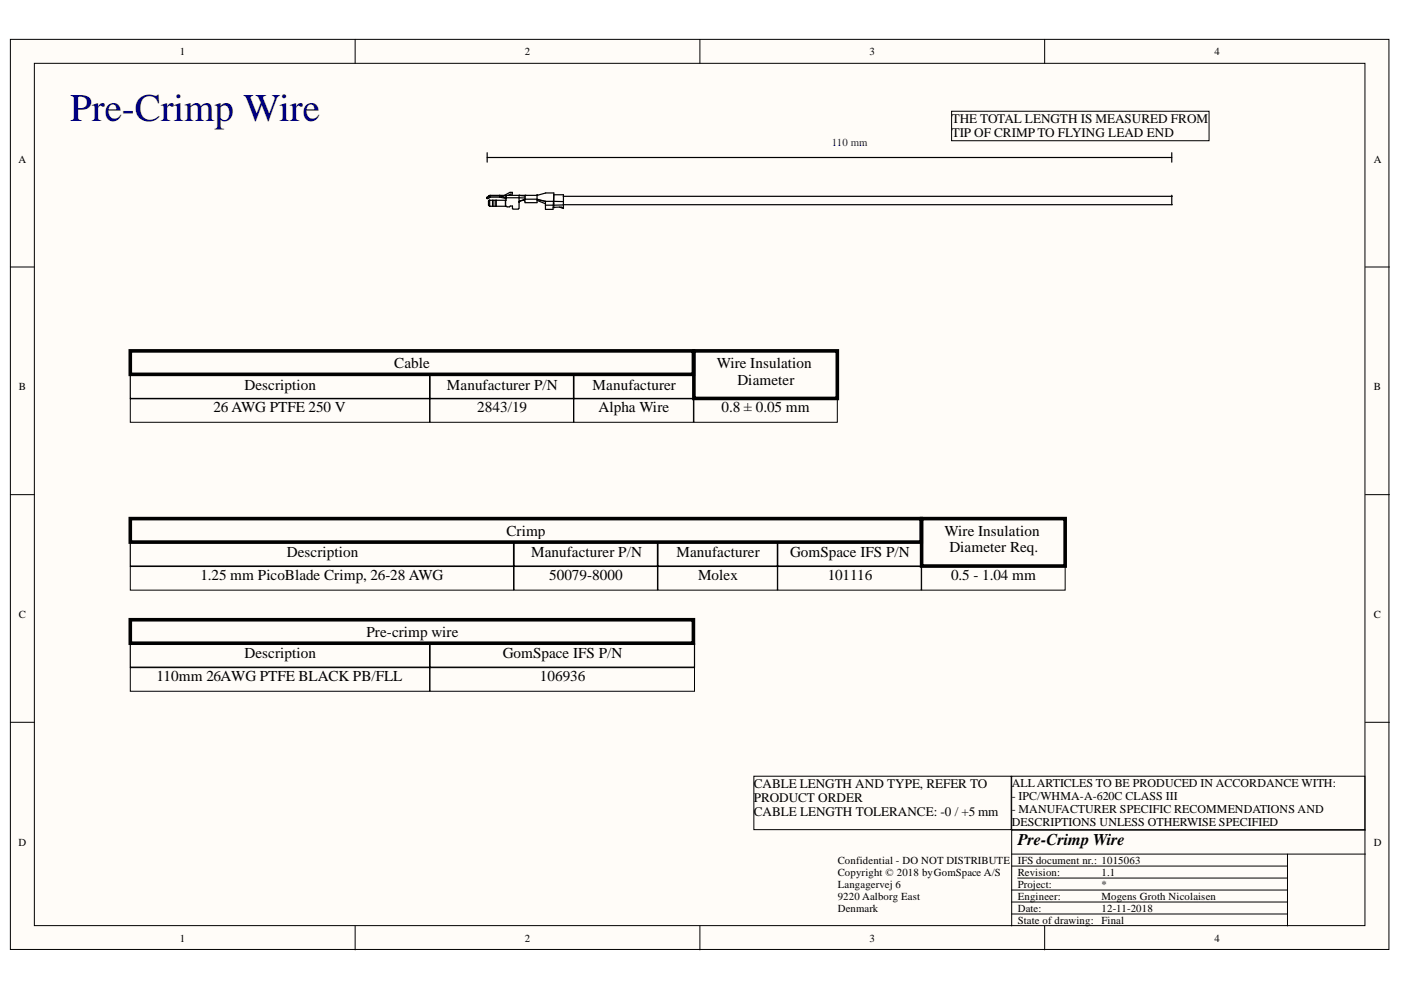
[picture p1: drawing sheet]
<svg xmlns="http://www.w3.org/2000/svg" width="297mm" height="210mm" viewBox="0 0 297 210" stroke-linecap="round" stroke-linejoin="round" font-family="sans-serif">
<g fill="#fffcf8" stroke="#000" stroke-width=".21">
<path d="M2.2 8.3h292.3v193h-292.3z"/>
<path d="M7.3 13.4h282.1v182.9h-282.1z"/>
</g>
<g fill="none" stroke="#000" stroke-width=".21">
<path d="M75.3 8.3v5.1M148.4 8.3v5.1M221.5 8.3v5.1M201.8 23.6h54.5v6.2h-54.5zM2.2 56.6h5.1M289.5 56.6h5.1M27.6 84.6h63.5v4.9h-63.5zM91.2 84.6h30.4v4.9h-30.4zM121.7 84.6h25.3v4.9h-25.3zM147.1 84.6h30.4v4.9h-30.4zM2.2 104.9h5.1M289.5 104.9h5.1"/>
<path d="M27.6 120.1h81.3v5h-81.3zM109 120.1h30.4v5h-30.4zM139.5 120.1h25.3v5h-25.3zM164.9 120.1h30.4v5h-30.4zM195.4 120.1h30.4v5h-30.4zM2.2 153.1h5.1M27.6 141.6h63.5v5h-63.5zM91.2 141.6h56v5h-56zM289.5 153.1h5.1M159.8 164.6h54.6v11.3h-54.6zM214.5 164.6h74.9v11.3h-74.9zM289.5 176h-75v20.3"/>
<path d="M75.3 196.3v5.1M148.4 196.3v5.1M214.5 193.8h58.5M214.5 191.2h58.5M214.5 183.6h58.5M214.5 188.7h58.5M214.5 181.1h75M215.8 186.2h57.2M221.5 196.3v5.1M273 181.1v15.2"/>
</g>
<g fill="none" stroke="#000" stroke-width=".25">
<path d="M103.3 33.4h145.1M103.3 32.4v2M248.4 32.4v2M103.6 41.6v.1M103.6 41.6l-.4 .4M103.6 43.5h.1M103.6 42.7h.1M103.6 42.7v.8M103.6 43.5l.2 .1M103.6 42.7l.2-.2v1.2M103.6 41.7l.2 .2M103.6 41.7l-.4 .3"/>
<path d="M103.7 41.5v.1M103.7 41.5l-.1 .1M103.7 41.6l-.1 .1M103.8 41.9l-.3 .2-.3-.1M103.8 43.7h3.6l.6 .2 .2-.2h.5v.6M104 41.4l-.3 .1M104.4 42.5v1.2M104.5 42.5v1.2M105 42.5v1.2M105.2 42.5v1.2M105.9 41.8l-2.1 .1M105.9 41.5v.3"/>
<path d="M105.9 41.5l-2.2 .1M105.9 41.5h.3M106.2 41.5l-.3-.1 1.4 .5 4 .1M106.2 41.5l1.1 .6-1.4-.3M106.9 41.4l1.2-.6h.5v.4h-.4l-.5 .2M107.2 42.5v1.2M107.2 41.4v.2M107.3 41.6v.9h-3.5l-.2 .2M108.8 44.3h1.1M109.9 44.2v.1M110.1 42.8h.1M110.2 42.6h.1"/>
<path d="M110.2 42.6l-.1 .3v-.2M110.3 42.6l-.2 .2M111 42.4l-.7 .2M111 42.4l.2 .2M111.1 42.4l.1 .2M111.2 42.5h.1M111.3 41.4h.1M111.3 42.2h2.6l1.7 .5M111.3 41.6l-1.2-.2v2.8M111.3 41.4v.9l-1.1 .3M113.9 41.4h-9.9v.1M113.9 42.3l1.7 .4"/>
<path d="M113.9 42.5l1.7 .7M113.9 41.3l-.1 .1M114 41.4l-.1-.1v1.7h-2.6v-.4M115.6 40.9h1.8v2.6M115.6 42.7v1.7h1.6l.2-3.1h2.1v2.9l-.9-.3M115.6 42.7h3.9M115.6 43.5h1.8M115.7 40.9l-1.6 .5M117.3 44h.1M117.4 44h2.1M117.4 44h.1M117.4 43.5v.5"/>
<path d="M119.4 41.6h129.2M119.4 43.4h129.2M119.5 43.5h-2.1M248.4 41.4v2M27.6 79.5h63.5v5h-63.5zM91.2 79.5h30.4v5h-30.4zM121.7 79.5h25.3v5h-25.3zM27.6 115h81.3v5h-81.3zM109 115h30.4v5h-30.4zM139.5 115h25.3v5h-25.3zM164.9 115h30.4v5h-30.4zM27.6 136.5h63.5v5h-63.5z"/>
<path d="M91.2 136.5h56v5h-56z"/>
</g>
<path d="M27.6 74.4h119.4v5h-119.4zM147.1 74.4h30.4v10.1h-30.4zM27.6 110h167.7v4.9h-167.7zM195.4 110h30.4v10h-30.4zM27.6 131.4h119.4v5h-119.4z" fill="none" stroke="#000" stroke-width=".76"/>
<text font-size="8.3" fill="#000080" x="14.9" y="25.6">Pre-Crimp Wire</text>
<text font-size="3.5" x="215.8" y="179.1">Pre-CrimpWire</text>
<g font-size="3.2">
<text x="51.9" y="82.6">Description</text>
<text x="83.6" y="78">Cable</text>
<text x="94.8" y="82.6">Manufacturer P/N</text>
<text x="125.7" y="82.6">Manufacturer</text>
<text x="152" y="78">Wire Insulation</text>
<text x="156.4" y="81.6">Diameter</text>
<text x="45.3" y="87.4">26 AWG PTFE 250 V</text>
<text x="101.2" y="87.4">2843/19</text>
<text x="126.9" y="87.4">Alpha Wire</text>
<text x="153" y="87.4">0.8 ± 0.05 mm</text>
<text x="107.4" y="113.6">Crimp</text>
<text x="200.3" y="113.6">Wire Insulation</text>
<text x="60.8" y="118.1">Description</text>
<text x="112.6" y="118.1">Manufacturer P/N</text>
<text x="143.4" y="118.1">Manufacturer</text>
<text x="167.5" y="118.1">GomSpace IFS P/N</text>
<text x="201.3" y="117.1">Diameter Req.</text>
<text x="42.5" y="122.9">1.25 mm PicoBlade Crimp, 26-28 AWG</text>
<text x="116.4" y="122.9">50079-8000</text>
<text x="148" y="122.9">Molex</text>
<text x="175.5" y="122.9">101116</text>
<text x="201.6" y="122.9">0.5 - 1.04 mm</text>
<text x="77.7" y="135">Pre-crimp wire</text>
<text x="51.9" y="139.6">Description</text>
<text x="106.6" y="139.6">GomSpace IFS P/N</text>
<text x="33.2" y="144.4">110mm 26AWG PTFE BLACK PB/FLL</text>
<text x="114.5" y="144.4">106936</text>
</g>
<g font-size="2.8">
<text x="201.8" y="26">THE TOTAL LENGTH IS MEASURED FROM</text>
<text x="201.8" y="29.1">TIP OF CRIMP TO FLYING LEAD END</text>
<text x="159.8" y="167">CABLE LENGTH AND TYPE, REFER TO</text>
<text x="159.8" y="170">PRODUCT ORDER</text>
<text x="159.8" y="173.1">CABLE LENGTH TOLERANCE: -0 / +5 mm</text>
</g>
<g font-size="2.5">
<text x="214.5" y="166.8">ALLARTICLES TO BE PRODUCED IN ACCORDANCE WITH:</text>
<text x="214.5" y="169.6">- IPC/WHMA-A-620C CLASS III</text>
<text x="214.5" y="172.4">- MANUFACTURER SPECIFIC RECOMMENDATIONS AND</text>
<text x="214.5" y="175.2">DESCRIPTIONS UNLESS OTHERWISE SPECIFIED</text>
</g>
<g font-size="2.3">
<text x="38.2" y="11.7">1</text>
<text x="111.3" y="11.7">2</text>
<text x="184.4" y="11.7">3</text>
<text x="257.5" y="11.7">4</text>
<text x="3.9" y="34.5">A</text>
<text x="291.2" y="34.5">A</text>
<text x="4" y="82.8">B</text>
<text x="291.2" y="82.8">B</text>
<text x="4" y="131.1">C</text>
<text x="291.2" y="131.1">C</text>
<text x="3.9" y="179.3">D</text>
<text x="291.2" y="179.3">D</text>
<text x="177.6" y="185.7">Copyright © 2018 byGomSpace A/S</text>
<text x="177.6" y="183.1">Confidential - DO NOT DISTRIBUTE</text>
<text x="215.8" y="185.7">Revision:</text>
<text x="215.8" y="183.1">IFS document nr.: 1015063</text>
<text x="233.5" y="185.7">1.1</text>
<text x="177.6" y="188.2">Langagervej 6</text>
<text x="177.6" y="190.8">9220 Aalborg East</text>
<text x="215.8" y="190.8">Engineer:</text>
<text x="215.8" y="188.2">Project:</text>
<text x="233.5" y="190.8">Mogens Groth Nicolaisen</text>
<text x="233.5" y="188.2">*</text>
<text x="177.6" y="193.3">Denmark</text>
<text x="215.8" y="193.3">Date:</text>
<text x="215.8" y="195.8">State of drawing:</text>
<text x="233.5" y="193.3">12-11-2018</text>
<text x="233.5" y="195.8">Final</text>
<text x="38.2" y="199.6">1</text>
<text x="111.3" y="199.6">2</text>
<text x="184.4" y="199.6">3</text>
<text x="257.5" y="199.6">4</text>
</g>
<text font-size="2.3" fill="#000080" x="176.3" y="30.9">110 mm</text>
</svg>
